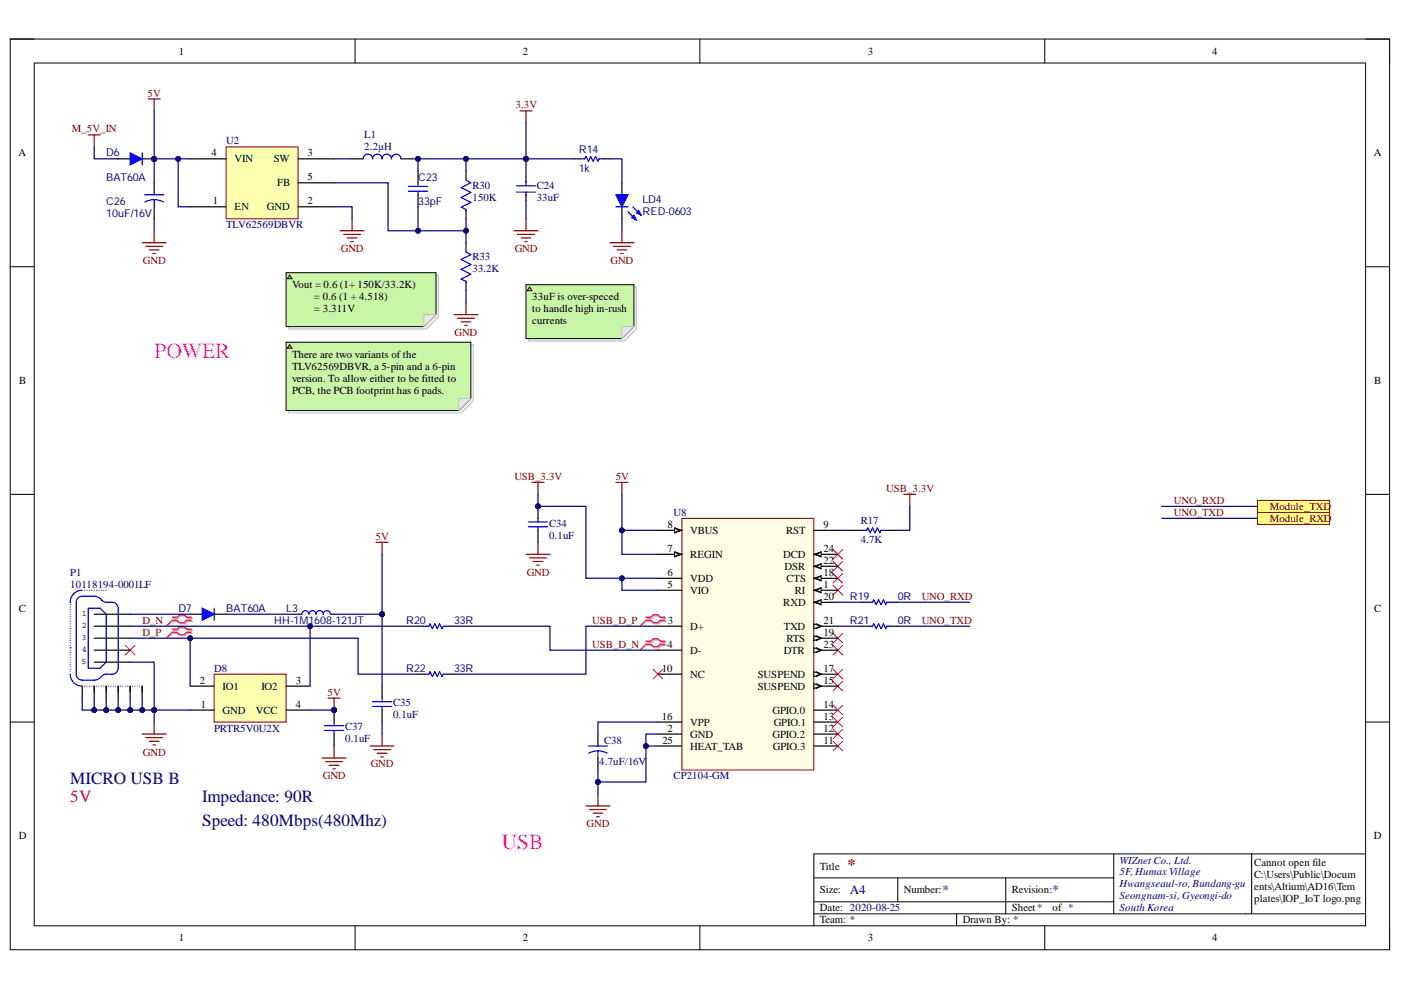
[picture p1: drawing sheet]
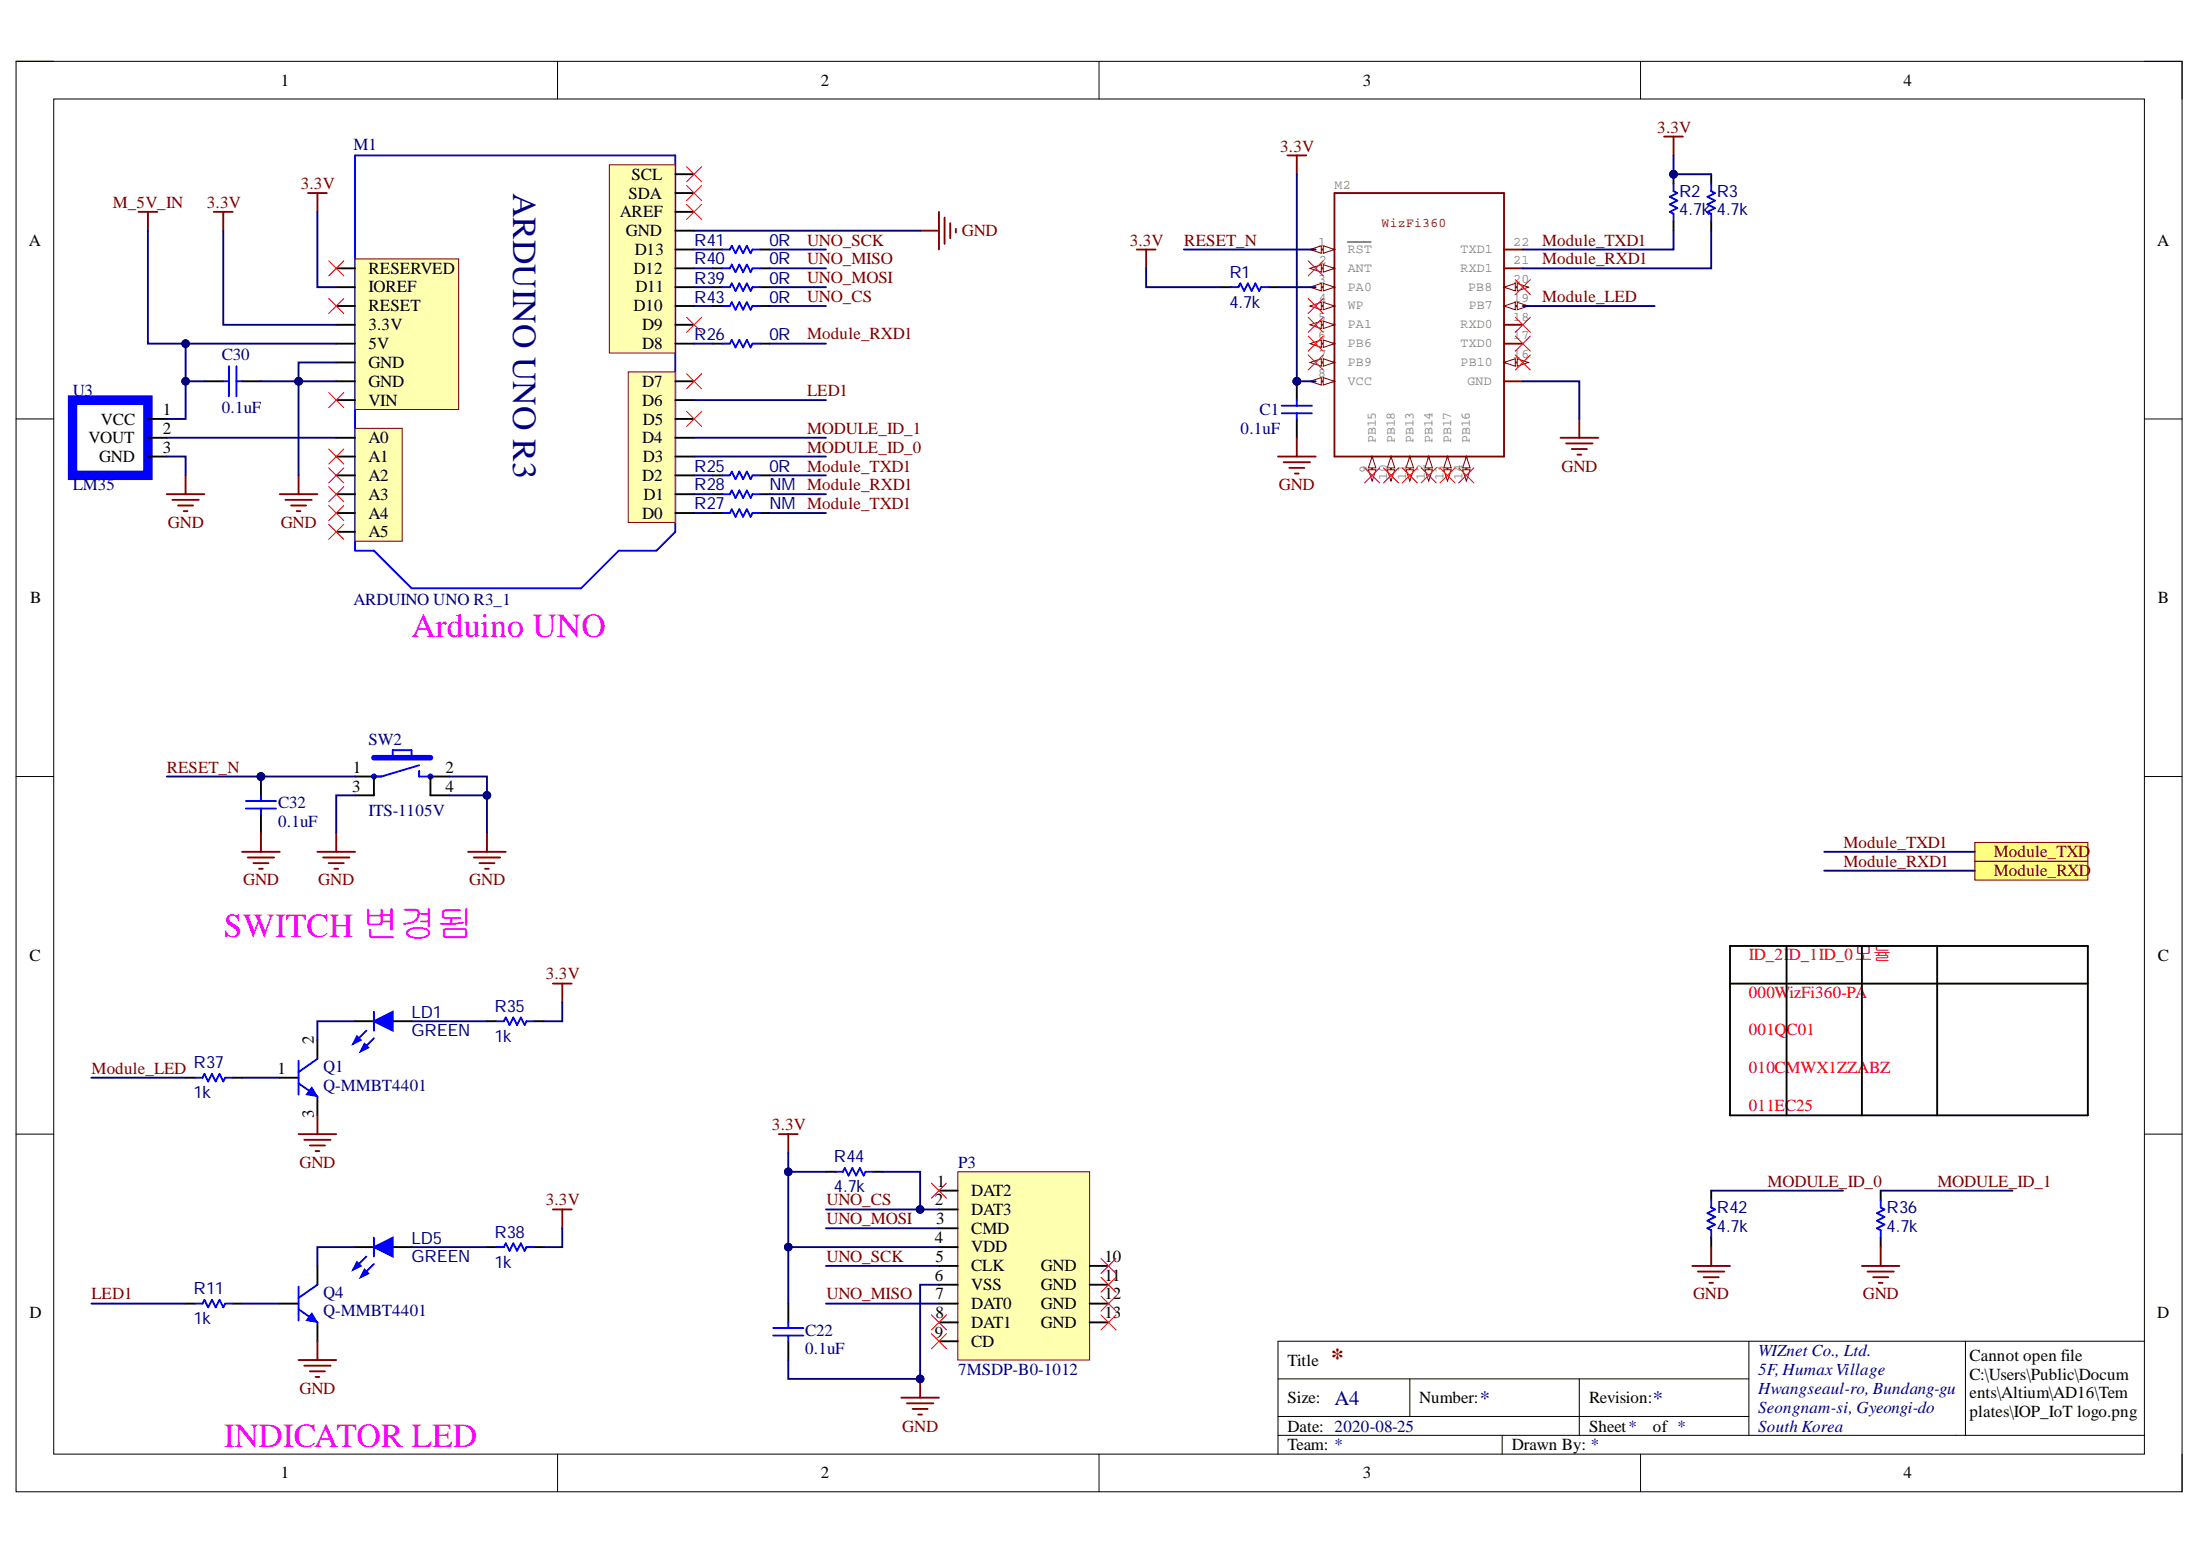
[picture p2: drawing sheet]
# Altium project WIoT-WiFi_Shield.PrjPcb
2 sheets, 55 parts. Net scope: flat (ports and power ports of the same name join across sheets).
Board file: WIoT-WiFi_shield.PcbDoc
Sheets:
  1.WiFi_POWER.SchDoc
  2.WiFi_Arduino Pinout.SchDoc

## Sheet 1.WiFi_POWER.SchDoc
size A4

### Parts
C23  33pF  [CAP-0402]
C24  33uF  [CAP-0805]
C26  10uF/16V  [CAP-A Size]
C34  0.1uF  [CAP-0402]
C35  0.1uF  [CAP-0402]
C37  0.1uF  [CAP-0402]
C38  4.7uF/16V  [CAP-A Size]
D6  BAT60A  [SOD-323(1-C,2-A)]
D7  BAT60A  [SOD-323(1-C,2-A)]
D8  PRTR5V0U2X  [SOT-143]
L1  2.2µH  [NR3015]
L3  HH-1M1608-121JT  [IND-0603]
LD4  RED-0603  [LED-0603-RED]
P1  10118194-0001LF  [USB-FCI-10118194]
R14  1k  [RES-0402]
R17  4.7K  [RES-0402]
R19  0R  [RES-0402]
R20  33R  [RES-0402]
R21  0R  [RES-0402]
R22  33R  [RES-0402]
R30  150K  [RES-0402]
R33  33.2K  [RES-0402]
U2  TLV62569DBVR  [SOT-23-5L]
U8  CP2104-GM  [QFN24(0.5/4X4)]

### Ports
Module_RXD, Module_TXD

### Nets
3.3V: C23.2 C24.2 L1.2 R14.1 R30.1
5V: C26.1 C35.2 C37.2 D6.1(K) D8.4(VCC) L3.2 U2.1(EN) U2.4(VIN) U8.7(REGIN) U8.8(VBUS)
GND: C24.1 C26.2 C34.1 C35.1 C37.1 C38.2 D8.1(GND) LD4.2(K) P1.5 P1.6 P1.7 P1.8 P1.9 P1.10 P1.11 R33.2 U2.2(GND) U8.2(GND) U8.25(HEAT_TAB)
M_5V_IN: D6.2(A)
USB_3.3V: C34.2 R17.2 U8.5(VIO) U8.6(VDD)
D_N: D8.3(IO2) P1.2 R20.2
D_P: D8.2(IO1) P1.3 R22.2
UNO_RXD: R19.1 ; port Module_TXD  [project net Module_TXD1]
UNO_TXD: R21.1 ; port Module_RXD  [project net Module_RXD1]
USB_D_N: R20.1 U8.4(D-)
USB_D_P: R22.1 U8.3(D+)
NetC23_1: C23.1 R30.2 R33.1 U2.5(FB)
NetC38_1: C38.1 U8.16(VPP)
NetD7_1: D7.1(K) L3.1
NetD7_2: D7.2(A) P1.1
NetL1_1: L1.1 U2.3(SW)
NetLD4_1: LD4.1(A) R14.2
NetR17_1: R17.1 U8.9(~{RST})
NetR19_2: R19.2 U8.20(RXD)
NetR21_2: R21.2 U8.21(TXD)

Not connected (* = marked no-connect by the designer): P1 4*; U8 1(RI)* 10(NC)* 11(GPIO.3)* 12(GPIO.2)* 13(GPIO.1)* 14(GPIO.0)* 15(~{SUSPEND})* 17(SUSPEND)* 18(CTS)* 19(RTS)* 22(DSR)* 23(DTR)* 24(DCD)*

### Layout directives
differential pair: D_N, D_P, USB_D_N, USB_D_P

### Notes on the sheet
- POWER
- (near R33) Vout = 0.6 (1+ 150K/33.2K)
  = 0.6 (1 + 4.518)
  = 3.311V
- 33uF is over-speced to handle high in-rush currents
- There are two variants of the TLV62569DBVR, a 5-pin and a 6-pin version. To allow either to be fitted to PCB, the PCB footprint has 6 pads.
- MICRO USB B
- 5V
- Impedance: 90R
- Speed: 480Mbps(480Mhz)
- USB

## Sheet 2.WiFi_Arduino Pinout.SchDoc
size A4

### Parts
C1  0.1uF  [CAP-0402]
C22  0.1uF  [CAP-0402]
C30  0.1uF  [CAP-0402]
C32  0.1uF  [CAP-0402]
LD1  GREEN  [LED-0603-GREEN]
LD5  GREEN  [LED-0603-GREEN]
M1  ARDUINO UNO R3_1  [ARDUINOR3_ICSP(3)]
M2  WIZFI360  [WizFi360-PA]
P3  7MSDP-B0-1012  [7MSDP-B0-1012]
Q1  Q-MMBT4401  [SOT-23-3LL]
Q4  Q-MMBT4401  [SOT-23-3LL]
R1  4.7k  [RES-0402]
R2  4.7k  [RES-0402]
R3  4.7k  [RES-0402]
R11  1k  [RES-0402]
R25  0R  [RES-0402]
R26  0R  [RES-0402]
R27  NM  [RES-0402]
R28  NM  [RES-0402]
R35  1k  [RES-0402]
R36  4.7k  [RES-0402]
R37  1k  [RES-0402]
R38  1k  [RES-0402]
R39  0R  [RES-0402]
R40  0R  [RES-0402]
R41  0R  [RES-0402]
R42  4.7k  [RES-0402]
R43  0R  [RES-0402]
R44  4.7k  [RES-0402]
SW2  ITS-1105V  [ITS-1105V(DIP)]
U3  LM35  [TO-92]

### Ports
Module_RXD, Module_TXD

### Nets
3.3V: C1.2 C22.1 M1.3.3V M1.IOREF M2.8(VCC) P3.4(VDD) R1.2 R2.1 R3.1 R35.2 R38.2 R44.2
GND: C1.1 C22.2 C30.1 C32.1 M1.GND1(GND) M1.GND2(GND) M1.GND4(GND) M2.15_23_24(GND) P3.6(VSS) Q1.3(E) Q4.3(E) R36.1 R42.1 SW2.2 SW2.3(GND) SW2.4(GND) U3.3(GND)
M_5V_IN: C30.2 M1.5V U3.1(VCC)
LED1: M1.D6 R11.1
MODULE_ID_0: M1.D3 R42.2
MODULE_ID_1: M1.D4 R36.2
Module_LED: M2.19(PB7) R37.1
Module_RXD1: M2.21(RXD1) R3.2 R26.1 R28.1 ; port Module_RXD
Module_TXD1: M2.22(TXD1) R2.2 R25.1 R27.1 ; port Module_TXD
RESET_N: C32.2 M2.1(~{RST}) SW2.1
UNO_CS: P3.2(DAT3) R43.1 R44.1
UNO_MISO: P3.7(DAT0) R40.1
UNO_MOSI: P3.3(CMD) R39.1
UNO_SCK: P3.5(CLK) R41.1
NetLD1_1: LD1.1(A) R35.1
NetLD1_2: LD1.2(K) Q1.2(C)
NetLD5_1: LD5.1(A) R38.1
NetLD5_2: LD5.2(K) Q4.2(C)
NetM1_A0: M1.A0 U3.2(VOUT)
NetM1_D0: M1.D0 R27.2
NetM1_D1: M1.D1 R28.2
NetM1_D2: M1.D2 R25.2
NetM1_D8: M1.D8 R26.2
NetM1_D10: M1.D10 R43.2
NetM1_D11: M1.D11 R39.2
NetM1_D12: M1.D12 R40.2
NetM1_D13: M1.D13 R41.2
NetM2_3: M2.3(PA0) R1.1
NetQ1_1: Q1.1(B) R37.2
NetQ4_1: Q4.1(B) R11.2

Not connected (* = marked no-connect by the designer): M1 \RESET* A1* A2* A3* A4* A5* AREF* D5* D7* D9* RESERVED* SCL* SDA* VIN*; M2 2(ANT)* 4(WP)* 5(PA1)* 6(PB6)* 7(PB9)* 9(PB15)* 10(PB18)* 11(PB13)* 12(PB14)* 13(PB17)* 14(PB16)* 16(PB10)* 17(TXD0)* 18(RXD0)* 20(PB8)*; P3 1(DAT2)* 8(DAT1)* 9(CD)* 10(GND)* 11(GND)* 12(GND)* 13(GND)*

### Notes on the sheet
- Arduino UNO
- SWITCH 변경됨
- ID_2	ID_1	ID_0	모듈
- 0	0	0	WizFi360-PA
- 0	0	1	QC01
- 0	1	0	CMWX1ZZABZ
- 0	1	1	EC25
- INDICATOR LED

## Nets that join several sheets
3.3V: 1.WiFi_POWER (5 pins), 2.WiFi_Arduino Pinout (12 pins)
GND: 1.WiFi_POWER (19 pins), 2.WiFi_Arduino Pinout (17 pins)
M_5V_IN: 1.WiFi_POWER (D6.2), 2.WiFi_Arduino Pinout (C30.2 M1.5V U3.1)
Module_RXD1: 1.WiFi_POWER (R21.1), 2.WiFi_Arduino Pinout (M2.21 R3.2 R26.1 R28.1)
Module_TXD1: 1.WiFi_POWER (R19.1), 2.WiFi_Arduino Pinout (M2.22 R2.2 R25.1 R27.1)
